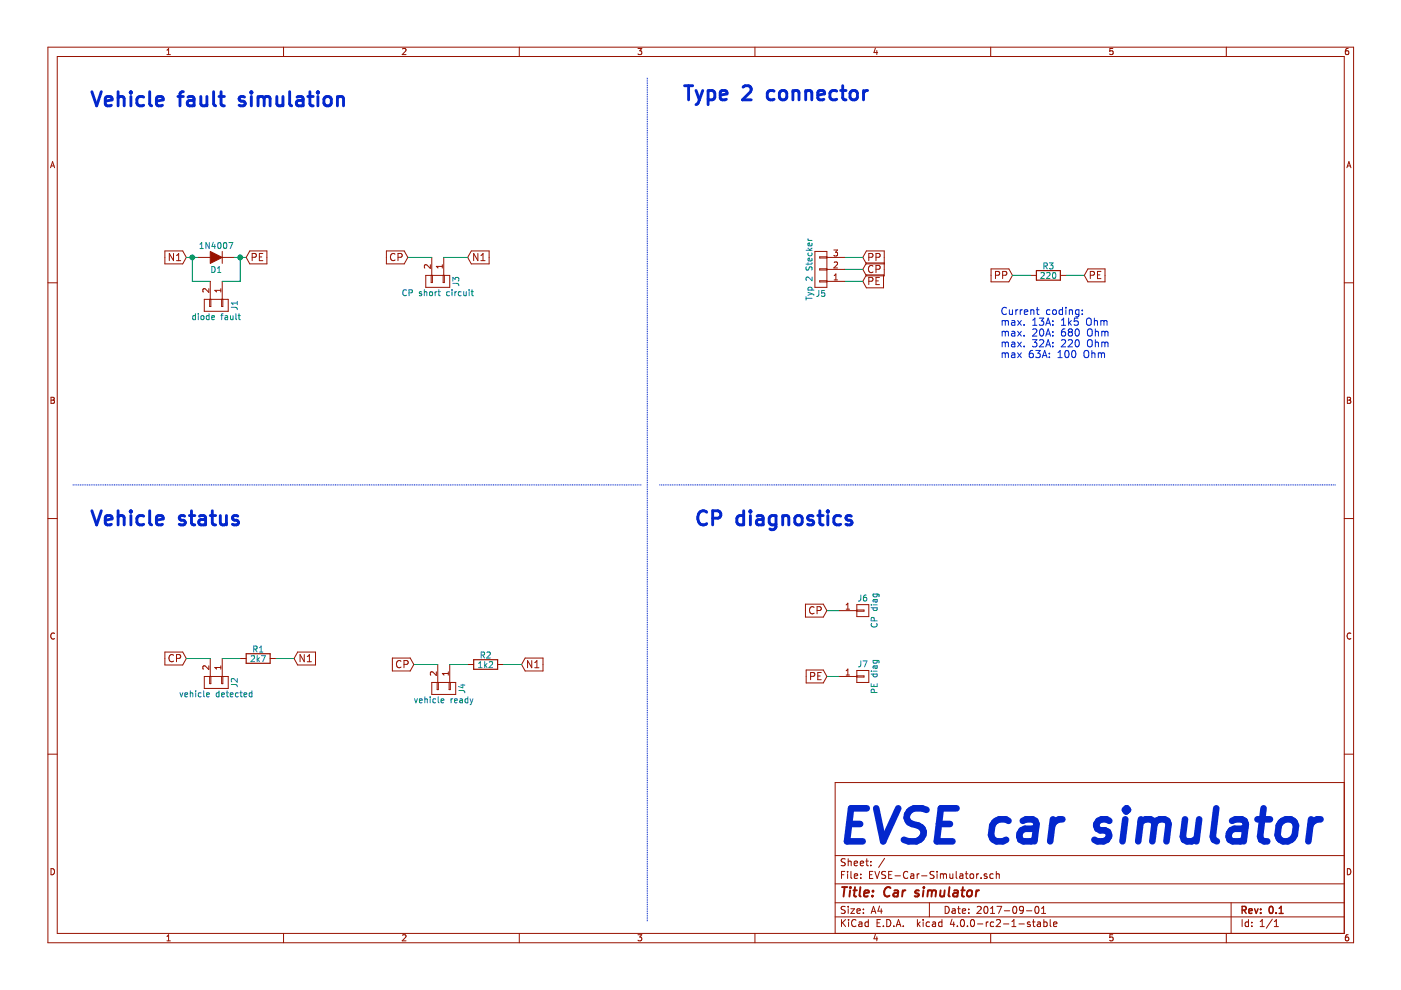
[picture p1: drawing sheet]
EESchema Schematic File Version 2
LIBS:EVSE-Car-Simulator-rescue
LIBS:power
LIBS:device
LIBS:transistors
LIBS:conn
LIBS:linear
LIBS:regul
LIBS:74xx
LIBS:cmos4000
LIBS:adc-dac
LIBS:memory
LIBS:xilinx
LIBS:microcontrollers
LIBS:dsp
LIBS:microchip
LIBS:analog_switches
LIBS:motorola
LIBS:texas
LIBS:intel
LIBS:audio
LIBS:interface
LIBS:digital-audio
LIBS:philips
LIBS:display
LIBS:cypress
LIBS:siliconi
LIBS:opto
LIBS:atmel
LIBS:contrib
LIBS:valves
LIBS:EVSE-Car-Simulator-cache
EELAYER 25 0
EELAYER END
$Descr A4 11693 8268
encoding utf-8
Sheet 1 1
Title "Car simulator"
Date "2017-09-01"
Rev "0.1"
Comp ""
Comment1 ""
Comment2 ""
Comment3 ""
Comment4 ""
$EndDescr
$Comp
L R-RESCUE-EVSE-Car-Simulator R2
U 1 1
P 4050 5550
F 0 "R2" V 4130 5550 50  0000 C CNN
F 1 "1k2" V 4050 5550 50  0000 C CNN
F 2 "Resistors_THT:R_Axial_DIN0204_L3.6mm_D1.6mm_P7.62mm_Horizontal" V 3980 5550 50  0001 C CNN
F 3 "" H 4050 5550 50  0001 C CNN
	1    4050 5550
	0    -1   -1   0   
$EndComp
$Comp
L D D1
U 1 1
P 1800 2150
F 0 "D1" H 1800 2250 50  0000 C CNN
F 1 "1N4007" H 1800 2050 50  0000 C CNN
F 2 "Diodes_THT:D_DO-41_SOD81_P7.62mm_Horizontal" H 1800 2150 50  0001 C CNN
F 3 "" H 1800 2150 50  0001 C CNN
	1    1800 2150
	-1   0    0    1   
$EndComp
$Comp
L CONN_01X02 J4
U 1 1
P 3700 5750
F 0 "J4" H 3700 5900 50  0000 C CNN
F 1 "vehicle ready" V 3800 5750 50  0000 C CNN
F 2 "Pin_Headers:Pin_Header_Straight_1x02_Pitch2.54mm" H 3700 5750 50  0001 C CNN
F 3 "" H 3700 5750 50  0001 C CNN
	1    3700 5750
	0    1    1    0   
$EndComp
Text GLabel 7200 2250 2    60   Input ~ 0
CP
Text GLabel 7200 2350 2    60   Input ~ 0
PE
Wire Wire Line
	7050 2350 7200 2350
Wire Wire Line
	7200 2250 7050 2250
$Comp
L CONN_01X03 J5
U 1 1
P 6850 2250
F 0 "J5" H 6850 2450 50  0000 C CNN
F 1 "Typ 2 Stecker" V 6950 2250 50  0000 C CNN
F 2 "Pin_Headers:Pin_Header_Straight_1x03_Pitch2.54mm" H 6850 2250 50  0001 C CNN
F 3 "" H 6850 2250 50  0001 C CNN
	1    6850 2250
	-1   0    0    1   
$EndComp
Text GLabel 7200 2150 2    60   Input ~ 0
PP
Wire Wire Line
	7200 2150 7050 2150
$Comp
L R-RESCUE-EVSE-Car-Simulator R3
U 1 1
P 8750 2300
F 0 "R3" V 8830 2300 50  0000 C CNN
F 1 "220" V 8750 2300 50  0000 C CNN
F 2 "Resistors_THT:R_Axial_DIN0204_L3.6mm_D1.6mm_P7.62mm_Horizontal" V 8680 2300 50  0001 C CNN
F 3 "" H 8750 2300 50  0001 C CNN
	1    8750 2300
	0    -1   -1   0   
$EndComp
Text GLabel 9050 2300 2    60   Input ~ 0
PE
Text GLabel 8450 2300 0    60   Input ~ 0
PP
Wire Wire Line
	8450 2300 8600 2300
Wire Wire Line
	8900 2300 9050 2300
Text GLabel 1550 2150 0    60   Input ~ 0
N1
Text GLabel 2050 2150 2    60   Input ~ 0
PE
Wire Wire Line
	1550 2150 1650 2150
Wire Wire Line
	1950 2150 2050 2150
Text GLabel 3450 5550 0    60   Input ~ 0
CP
Text GLabel 4350 5550 2    60   Input ~ 0
N1
Wire Wire Line
	3450 5550 3650 5550
Wire Wire Line
	3750 5550 3900 5550
Wire Wire Line
	4200 5550 4350 5550
Text GLabel 1550 5500 0    60   Input ~ 0
CP
$Comp
L R-RESCUE-EVSE-Car-Simulator R1
U 1 1
P 2150 5500
F 0 "R1" V 2230 5500 50  0000 C CNN
F 1 "2k7" V 2150 5500 50  0000 C CNN
F 2 "Resistors_THT:R_Axial_DIN0204_L3.6mm_D1.6mm_P7.62mm_Horizontal" V 2080 5500 50  0001 C CNN
F 3 "" H 2150 5500 50  0001 C CNN
	1    2150 5500
	0    -1   -1   0   
$EndComp
$Comp
L CONN_01X02 J2
U 1 1
P 1800 5700
F 0 "J2" H 1800 5850 50  0000 C CNN
F 1 "vehicle detected" V 1900 5700 50  0000 C CNN
F 2 "Pin_Headers:Pin_Header_Straight_1x02_Pitch2.54mm" H 1800 5700 50  0001 C CNN
F 3 "" H 1800 5700 50  0001 C CNN
	1    1800 5700
	0    1    1    0   
$EndComp
Text GLabel 2450 5500 2    60   Input ~ 0
N1
Wire Wire Line
	1550 5500 1750 5500
Wire Wire Line
	1850 5500 2000 5500
Wire Wire Line
	2300 5500 2450 5500
$Comp
L CONN_01X02 J1
U 1 1
P 1800 2550
F 0 "J1" H 1800 2700 50  0000 C CNN
F 1 "diode fault" V 1900 2550 50  0000 C CNN
F 2 "Pin_Headers:Pin_Header_Straight_1x02_Pitch2.54mm" H 1800 2550 50  0001 C CNN
F 3 "" H 1800 2550 50  0001 C CNN
	1    1800 2550
	0    1    1    0   
$EndComp
$Comp
L CONN_01X02 J3
U 1 1
P 3650 2350
F 0 "J3" H 3650 2500 50  0000 C CNN
F 1 "CP short circuit" V 3750 2350 50  0000 C CNN
F 2 "Pin_Headers:Pin_Header_Straight_1x02_Pitch2.54mm" H 3650 2350 50  0001 C CNN
F 3 "" H 3650 2350 50  0001 C CNN
	1    3650 2350
	0    1    1    0   
$EndComp
Text GLabel 3400 2150 0    60   Input ~ 0
CP
Text GLabel 3900 2150 2    60   Input ~ 0
N1
Wire Wire Line
	3400 2150 3600 2150
Wire Wire Line
	3700 2150 3900 2150
Wire Wire Line
	1850 2350 2000 2350
Wire Wire Line
	1750 2350 1600 2350
Wire Wire Line
	1600 2350 1600 2150
Connection ~ 1600 2150
Wire Wire Line
	2000 2350 2000 2150
Connection ~ 2000 2150
Text Notes 8350 3000 0    60   ~ 0
Current coding:\nmax. 13A: 1k5 Ohm\nmax. 20A: 680 Ohm\nmax. 32A: 220 Ohm\nmax 63A: 100 Ohm
Text Notes 5700 850  0    118  ~ 24
Type 2 connector
Text Notes 750  4400 0    118  ~ 24
Vehicle status
Text Notes 750  900  0    118  ~ 24
Vehicle fault simulation
Wire Notes Line
	5400 650  5400 7700
Wire Notes Line
	5350 4050 600  4050
Text Notes 5800 4400 0    118  ~ 24
CP diagnostics
Wire Notes Line
	5500 4050 11150 4050
Text GLabel 6900 5100 0    60   Input ~ 0
CP
Text GLabel 6900 5650 0    60   Input ~ 0
PE
$Comp
L CONN_01X01 J6
U 1 1
P 7200 5100
F 0 "J6" H 7200 5200 50  0000 C CNN
F 1 "CP diag" V 7300 5100 50  0000 C CNN
F 2 "Pin_Headers:Pin_Header_Straight_1x01_Pitch2.54mm" H 7200 5100 50  0001 C CNN
F 3 "" H 7200 5100 50  0001 C CNN
	1    7200 5100
	1    0    0    -1  
$EndComp
$Comp
L CONN_01X01 J7
U 1 1
P 7200 5650
F 0 "J7" H 7200 5750 50  0000 C CNN
F 1 "PE diag" V 7300 5650 50  0000 C CNN
F 2 "Pin_Headers:Pin_Header_Straight_1x01_Pitch2.54mm" H 7200 5650 50  0001 C CNN
F 3 "" H 7200 5650 50  0001 C CNN
	1    7200 5650
	1    0    0    -1  
$EndComp
Wire Wire Line
	6900 5650 7000 5650
Wire Wire Line
	7000 5100 6900 5100
Text Notes 7000 7050 0    276  Italic 55
EVSE car simulator
$EndSCHEMATC
